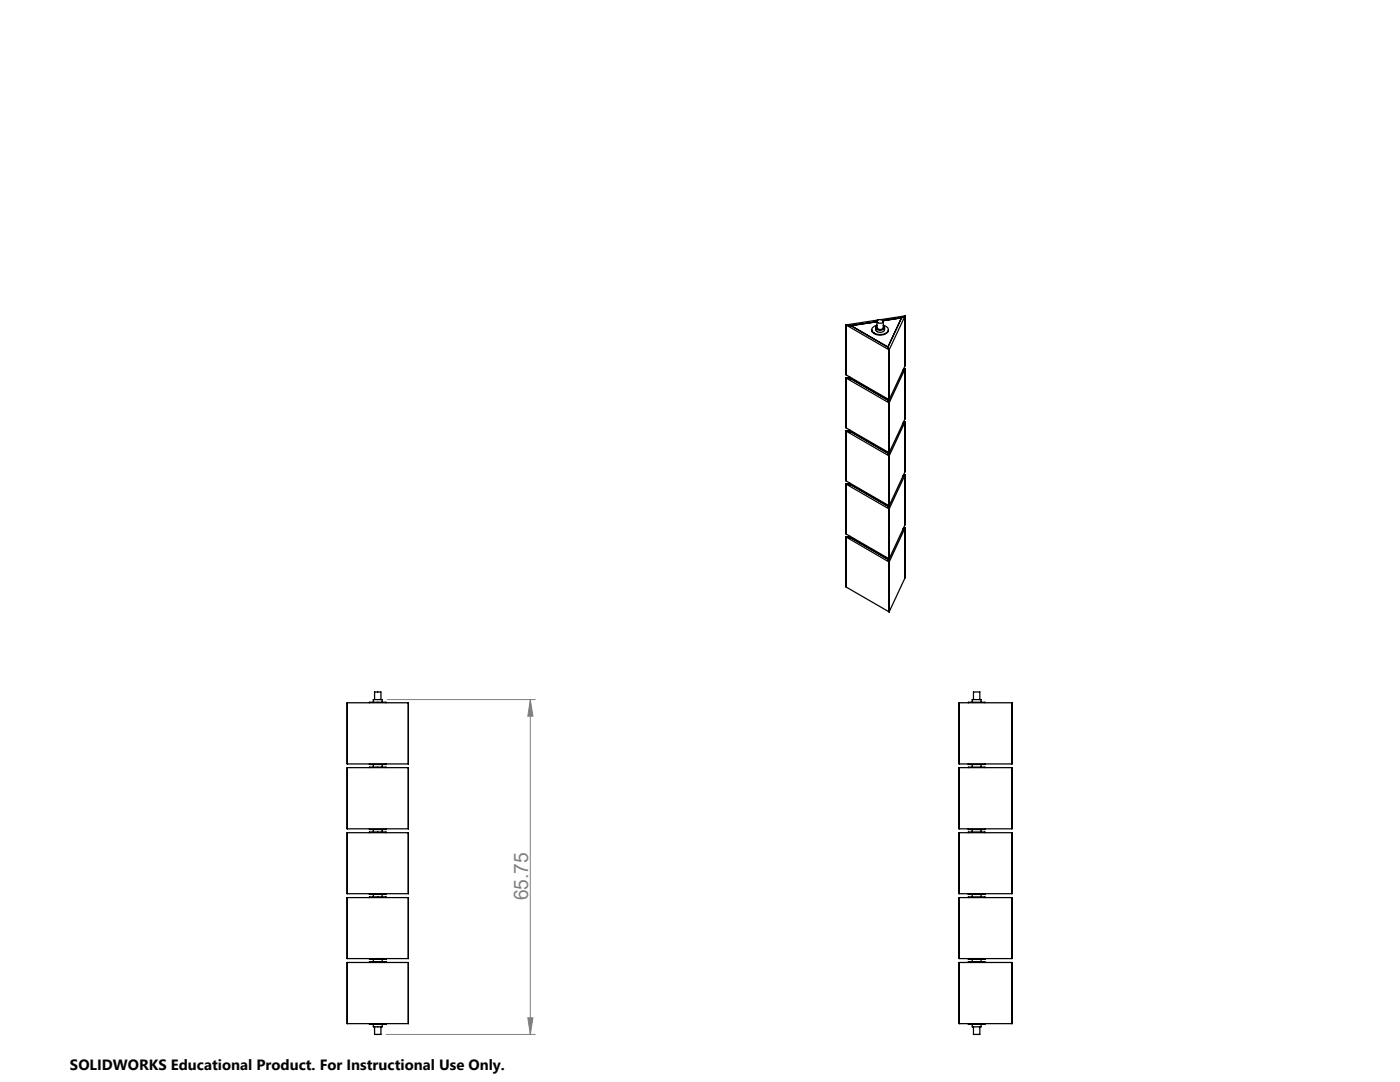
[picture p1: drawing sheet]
<svg xmlns="http://www.w3.org/2000/svg" width="279mm" height="216mm" viewBox="0 0 279 216" stroke-linecap="round" stroke-linejoin="round" font-family="sans-serif">
<path d="M77.3 139.6h29.5M105.8 139.6v66.8M105.8 139.6l.6 3.3h-1.1zM77 206.4h29.8M105.3 203.1h1.1l-.6 3.3z" fill="none" stroke="#808080" stroke-width=".2"/>
<path d="M105.3 203.1h1.1l-.6 3.3zM105.8 139.6l.6 3.3h-1.1z" fill="#808080"/>
<g fill="none" stroke="#000" stroke-width=".25">
<path d="M168.8 64.8v10l8.6 5M168.8 75.4v10l8.6 4.9M168.8 75.4l8.6 5M168.8 75.4l1 .2M168.8 64.8l1 .2M168.8 64.8l8.6 5M169.7 75.3l-.9 .1M169.8 75.6l.3-.1-.3 .1 7.4 4.2 .1-.1-.1 .1M169.8 65l7.4 4.3M169.8 75.6l7.4 4.2M174 65.8a1.53 1.53 0 0 0 2 1 1.24 1.24 0 0 0 1.3-1M174.8 65.4v.4a1 1 0 0 0 1.7 0v-.4"/>
<path d="M175 64.9a.86 .86 0 0 0-.8 .4 .86 .86 0 0 0 0 1 2.13 2.13 0 0 0 3.1-.4l-.1-.5-.9-.5M175 65a.51 .51 0 0 0-.1 .7 .51 .51 0 0 0 .6 .2 .7 .7 0 0 0 1-.7l-.2-.2M175 64.1v1.3a.71 .71 0 0 0 1.3 0v-1.3M175 64.2l-5.2 .8M175 64a.68 .68 0 0 1 .7-.3 .68 .68 0 0 1 .5 .5 .66 .66 0 0 1-.6 .3 .66 .66 0 0 1-.6-.5zM175.2 63.9l-6.4 .9M177.2 69.3l.2 .5M177.2 79.8l.2 .6M177.4 69.8v10M179.9 63.4l-2.7 5.9M179.9 63.4l-3.7 .6M180.2 73.8l.4-.2v10l-3.2 6.7"/>
<path d="M180.3 73.7l.3-.1-3.2 6.8M180.6 63v10l-3.2 6.8M180.6 63l-3.2 6.8M180.6 63l-.7 .4M180.6 63l-4.8 .8M168.8 86v10l8.6 4.9M168.8 96.6v9.9l8.6 5M168.8 96.6l1 .1M168.8 96.6l8.6 5M168.8 86l1 .1M168.8 86l8.6 5M169.7 96.4l-.9 .2"/>
<path d="M169.7 85.9l-.9 .1M169.8 86.1l7.4 4.3M169.8 96.7l7.4 4.3M170.1 86.1h-.3M170.1 96.7h-.3M177.2 90.4l.2 .6M177.3 90.2l-.1 .2M177.4 80.4v9.9M177.4 91v9.9M180.2 95l.4-.2v9.9l-3.2 6.8M180.3 94.8h.3l-3.2 6.8M180.6 84.2v9.9l-3.2 6.8"/>
<path d="M180.6 84.2h-.3M180.6 84.2l-.4 .2M180.6 84.2l-3.2 6.8M168.8 107.1v10l8.6 5M168.8 107.1l8.6 5M168.8 107.1l1 .2M169.7 107l-.9 .1M169.8 107.3h.3h-.3l7.4 4.3 .1-.2-.1 .2M169.8 107.3l7.4 4.3M177.2 101l.2 .6M177.2 111.6l.2 .5M177.3 100.8l-.1 .2"/>
<path d="M177.4 101.6v9.9M177.4 112.1v10M180.2 105.6l.4-.3v10l-3.2 6.8M180.3 105.4l.3-.1-3.2 6.8M74.8 139.6v-1.5h1.2v1.5M194.3 139.6v-1.5h1.2v1.5M69.3 140.2h12.2v12.2h-12.2zM69.3 153.2h12.2v12.2h-12.2zM73.7 152.4v.1h3.3v-.1M73.7 153.2v-.1h3.3v.1M73.7 140.2v-.1h3.3v.1M74.5 140.1v-.5h1.8v.5"/>
<path d="M74.5 152.5v.6M76.3 152.5v.6M191.4 153.2h10.6v12.2h-10.6zM191.4 140.2h10.6v12.2h-10.6zM193.3 152.4v.1h3.3v-.1M193.3 153.2v-.1h3.3v.1M193.3 140.2v-.1h3.3v.1M194 140.1v-.5h1.8v.5M194 152.5v.6M195.8 152.5v.6M69.3 166.2h12.2v12.1h-12.2zM69.3 179.1h12.2v12.2h-12.2z"/>
<path d="M73.7 166.2v-.2h3.3v.2M73.7 179.1v-.1h3.3v.1M73.7 165.4v.1h3.3v-.1M73.7 178.3v.2h3.3v-.2M74.5 165.5v.5M74.5 178.5v.5M76.3 165.5v.5M76.3 178.5v.5M191.4 179.1h10.6v12.2h-10.6zM191.4 166.2h10.6v12.1h-10.6zM193.3 166.2v-.2h3.3v.2M193.3 179.1v-.1h3.3v.1"/>
<path d="M193.3 165.4v.1h3.3v-.1M193.3 178.3v.2h3.3v-.2M194 165.5v.5M194 178.5v.5M195.8 165.5v.5M195.8 178.5v.5M69.3 192.1h12.2v12.2h-12.2zM73.7 192.1v-.2h3.3v.2M73.7 191.3v.1h3.3v-.1M74.5 191.4v.5M76.3 191.4v.5M191.4 192.1h10.6v12.2h-10.6z"/>
<path d="M193.3 192.1v-.2h3.3v.2M193.3 191.3v.1h3.3v-.1M194 191.4v.5M195.8 191.4v.5M73.7 204.3v.1h3.3v-.1M74.5 204.4v.5h1.8v-.5M74.8 204.9v1.5h1.2v-1.5M193.3 204.3v.1h3.3v-.1M194 204.4v.5h1.8v-.5M194.3 204.9v1.5h1.2v-1.5"/>
</g>
<text font-size="4" fill="#808080" x="105.4" y="179.7" transform="rotate(-90 105.4 179.7)">65.75</text>
<text font-size="3" x="14" y="213.5">SOLIDWORKS Educational Product. For Instructional Use Only.</text>
</svg>
